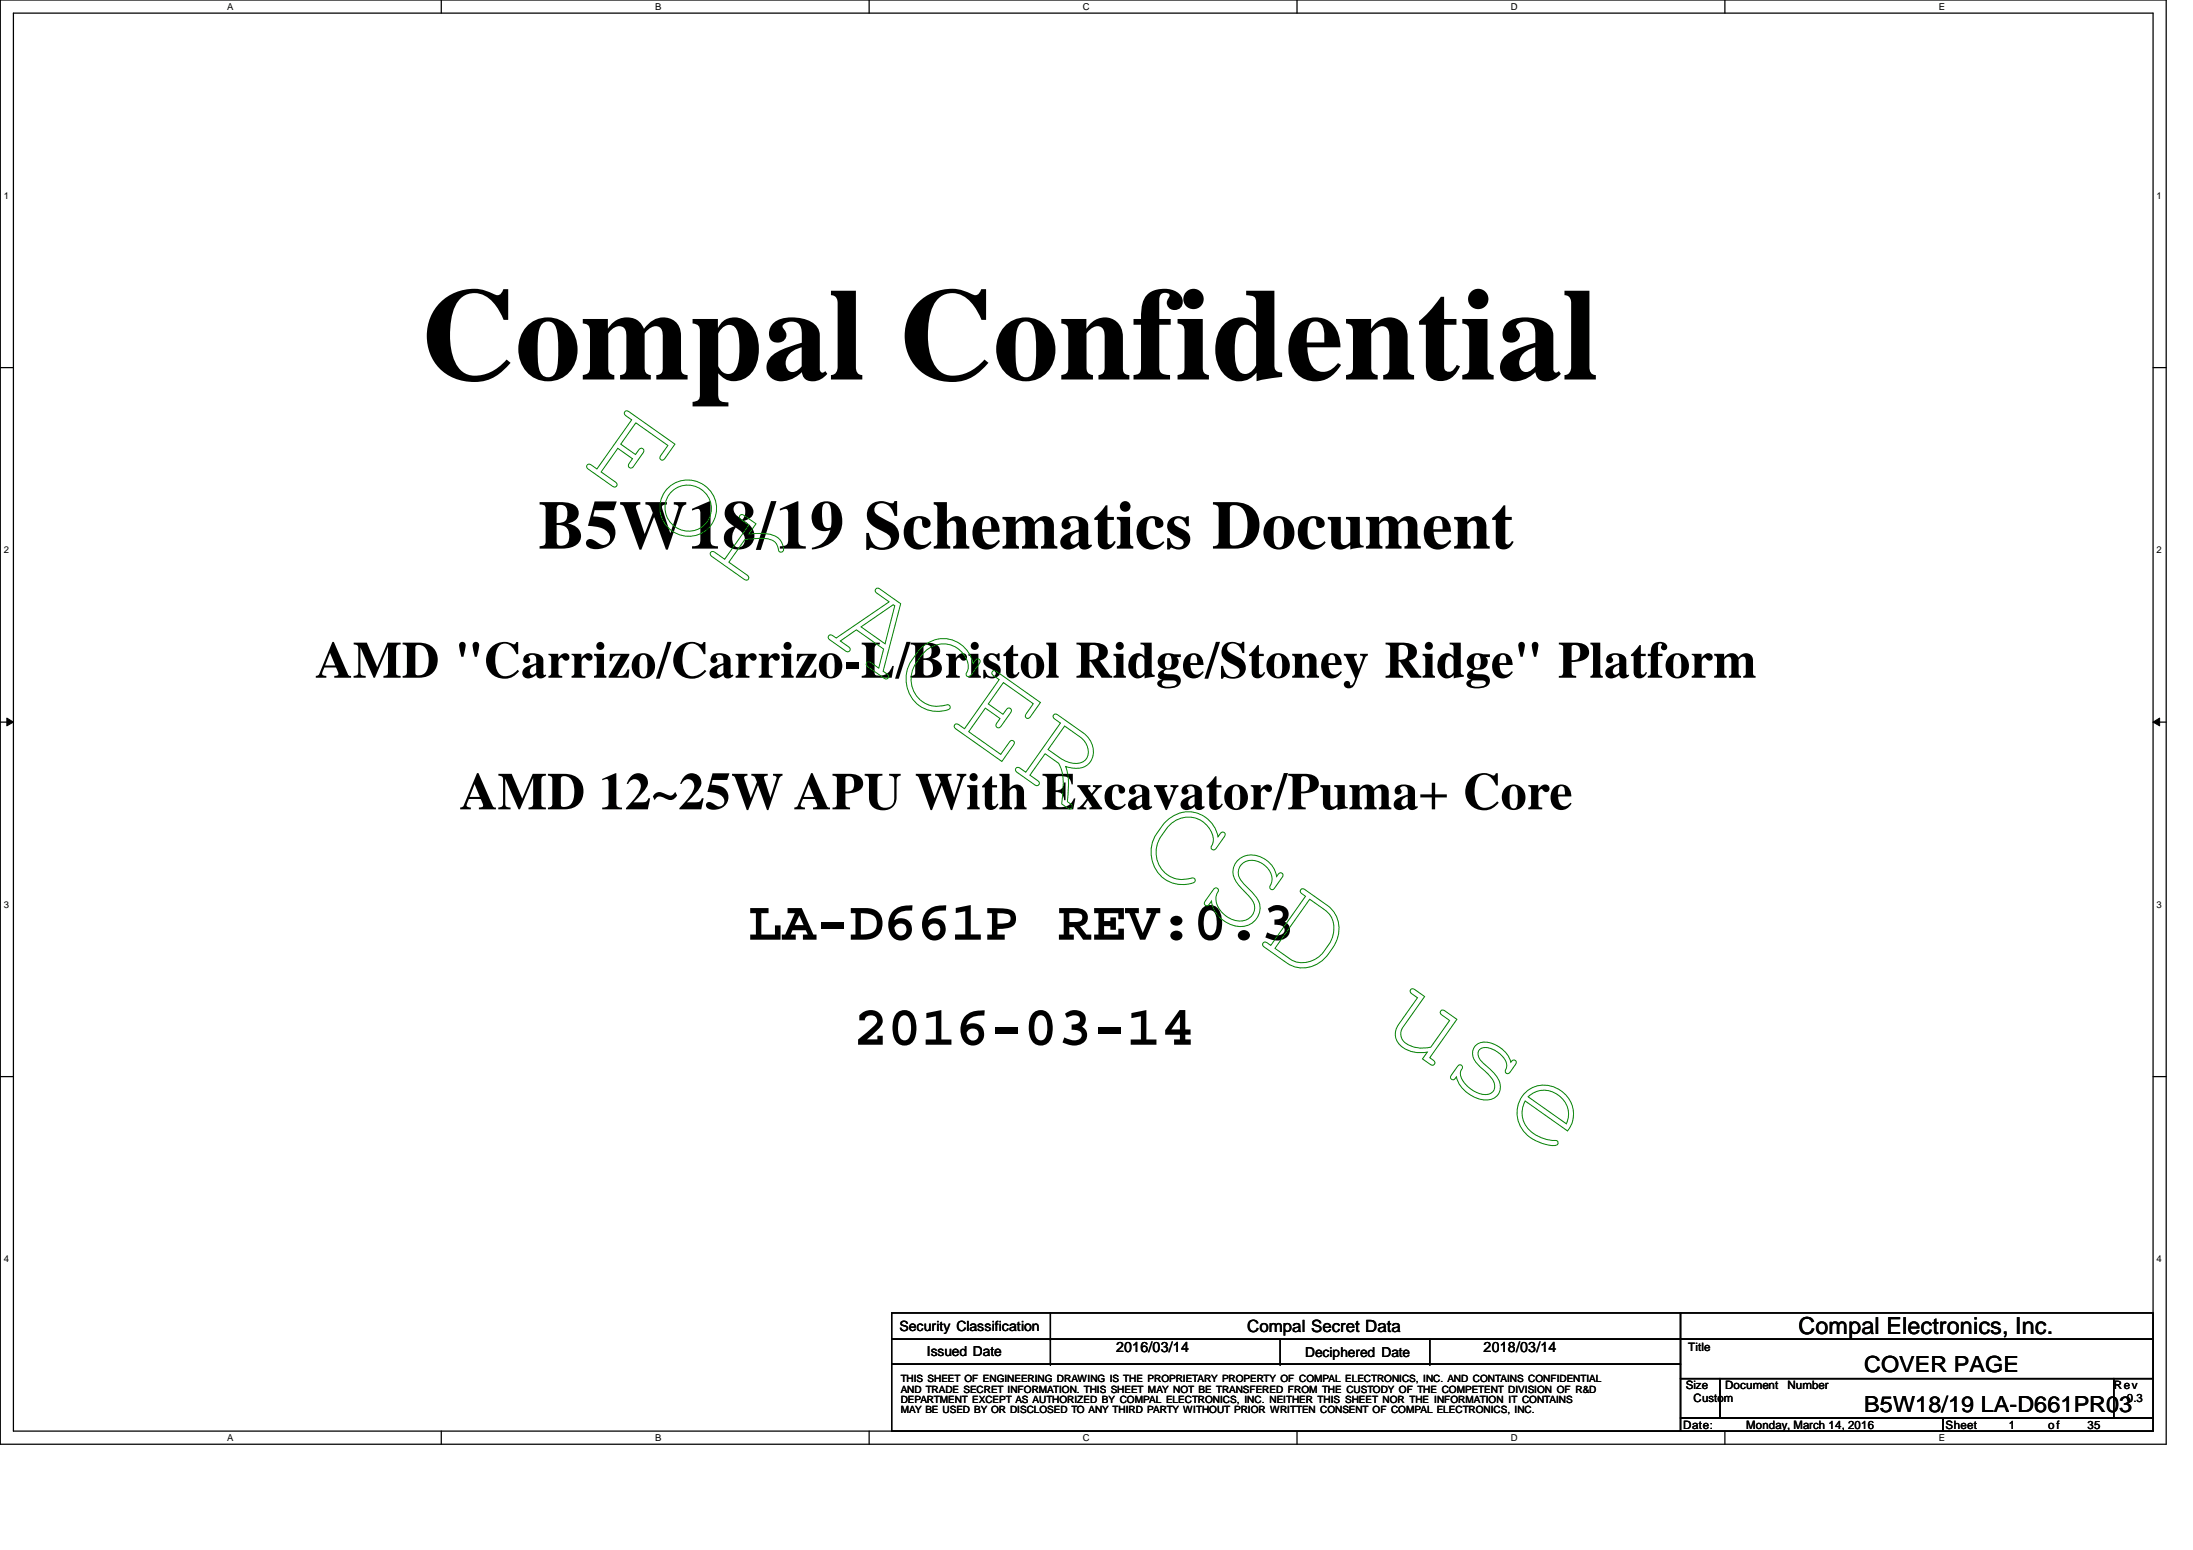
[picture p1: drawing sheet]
<svg xmlns="http://www.w3.org/2000/svg" width="297mm" height="210mm" viewBox="0 0 297 210" stroke-linecap="round" stroke-linejoin="round" font-family="sans-serif">
<path d="M0 0h293.4v195.6h-293.4zM1.8 1.8h289.8v192h-289.8z" fill="none" stroke="#000" stroke-width=".17"/>
<g fill="#fff">
<path d="M30.8 .2h.8v1.4h-.8z"/>
<path d="M30.8 194h.8v1.4h-.8z"/>
</g>
<path d="M59.8 0v1.8M59.8 193.8v1.8" fill="none" stroke="#000" stroke-width=".17"/>
<g fill="#fff">
<path d="M88.7 .2h.8v1.4h-.8z"/>
<path d="M88.7 194h.8v1.4h-.8z"/>
</g>
<path d="M117.7 0v1.8M117.7 193.8v1.8" fill="none" stroke="#000" stroke-width=".17"/>
<g fill="#fff">
<path d="M146.7 .2h.9v1.4h-.9z"/>
<path d="M146.7 194h.9v1.4h-.9z"/>
</g>
<path d="M175.7 0v1.8M175.7 193.8v1.8" fill="none" stroke="#000" stroke-width=".17"/>
<g fill="#fff">
<path d="M204.6 .2h.9v1.4h-.9z"/>
<path d="M204.6 194h.9v1.4h-.9z"/>
</g>
<path d="M233.6 0v1.8M233.6 193.8v1.8" fill="none" stroke="#000" stroke-width=".17"/>
<g fill="#fff">
<path d="M262.6 .2h.8v1.4h-.8z"/>
<path d="M262.6 194h.8v1.4h-.8z"/>
<path d="M.5 25.8h.7v1.4h-.7z"/>
<path d="M292.1 25.8h.7v1.4h-.7z"/>
<path d="M.5 73.8h.7v1.4h-.7z"/>
<path d="M292.1 73.8h.7v1.4h-.7z"/>
</g>
<path d="M0 49.8h1.8M291.6 49.8h1.8" fill="none" stroke="#000" stroke-width=".17"/>
<g fill="#fff">
<path d="M.5 121.8h.7v1.4h-.7z"/>
<path d="M292.1 121.8h.7v1.4h-.7z"/>
</g>
<path d="M0 97.8h1.8M291.6 97.8h1.8" fill="none" stroke="#000" stroke-width=".17"/>
<path d="M.9 97.2l.9 .6-.9 .5zM291.6 97.8l.9-.6v1.1z" fill="#000"/>
<path d="M.9 97.2l.9 .6-.9 .5zM291.6 97.8l.9-.6v1.1z" fill="none" stroke="#000" stroke-width=".14"/>
<g fill="#fff">
<path d="M.5 169.8h.7v1.4h-.7z"/>
<path d="M292.1 169.8h.7v1.4h-.7z"/>
</g>
<g fill="none" stroke="#000" stroke-width=".17">
<path d="M0 145.8h1.8M291.6 145.8h1.8M120.8 177.8h106.8v3.6h-106.8zM142.3 177.8v6.9M227.6 177.8h64v3.6h-64zM120.8 181.4h106.8v3.3h-106.8zM120.8 184.7h106.8v9.1h-106.8zM142.3 181.4h.1M142.3 184.7h.1M173.4 184.7h.1M173.4 181.4v3.3M193.7 184.7h.1"/>
<path d="M193.7 181.4v3.3M227.6 181.4h64v5.3h-64zM227.6 186.7h5.4v5.3h-5.4zM227.6 192h35.6v1.8h-35.6zM233 186.7h53.3v5.3h-53.3zM263.2 192h28.4v1.8h-28.4zM286.3 186.7h5.3v5.3h-5.3z"/>
</g>
<g fill="none" stroke="#008000" stroke-width=".14">
<path d="M84.6 55.8l.2-.1 .4 .1 6.2 4.4-1.3 1.9-.4 .2h-.2l-.1-.4 1.1-1.6-4.4-3-2 2.8 2 1.5 .6-.8a.34 .34 0 0 1 .4 0 .34 .34 0 0 1 .1 .3l-1.6 2.2a.34 .34 0 0 1-.3 0 .34 .34 0 0 1-.2-.3l.6-.9-2-1.4-2.3 3.2 2.1 1.5 .1 .2-.2 .3-.5-.1-3.2-2.3-.2-.3 .2-.3h.2l1 .6 4.7-6.6-1-.8zM90.6 66a3.8 3.8 0 0 1 6.2 1.4 3.8 3.8 0 0 1-3.6 5.2 3.9 3.9 0 0 1-3.5-2.4 3.9 3.9 0 0 1 .9-4.2zM91.1 66.4a3.1 3.1 0 0 1 5 1.2 3.1 3.1 0 0 1-2.7 4.3 3.2 3.2 0 0 1-3.1-1.9 3.2 3.2 0 0 1 .8-3.6zM100.2 69.8l.4-.1 .2 .1 1.6 1.1-1 1.4h.8a4.2 4.2 0 0 1 3.4 .7l.3 .6a.92 .92 0 0 1 0 1.1 .33 .33 0 0 1-.5-.3 1.6 1.6 0 0 0-1.6-1.5h-1.1l-1.8 .2-2.2 3 2.5 1.8 .2 .4-.2 .3-.4-.2-4.4-3-.2-.4 .2-.3h.2l1.6 1 3.2-4.6-1.2-.9zM112.2 86.1l.4-.1 .7 .4 7.1-4.9-1.8-1.3a.34 .34 0 0 1 0-.4 .34 .34 0 0 1 .3-.1l3.1 2.1-2.4 9.1 .7 .5a.34 .34 0 0 1 0 .4 .34 .34 0 0 1-.3 .1l-2.4-1.6-.3-.4 .3-.3h.1l1.3 .9 .7-2.6-3.7-2.6-2.2 1.5 1.3 1 .1 .1-.3 .4-.4-.2-2.1-1.4-.2-.4zM116.6 84.9l4.4-3 .2 .1-1.3 5.2zM124.6 87.9a4.1 4.1 0 0 1 4.2-1.3 4.1 4.1 0 0 1 3 3.3l.4-.6 .2-.1 .3 .2-.1 .5-1.2 1.7h-.4l-.1-.3a2.19 2.19 0 0 0-.3-2.6 3.5 3.5 0 0 0-5.8 .1 4.6 4.6 0 0 0-1.3 3.8 3.6 3.6 0 0 0 4.9 2.8 .33 .33 0 0 1 .3 .3 .33 .33 0 0 1-.2 .4 4.3 4.3 0 0 1-4.4-.9 4.3 4.3 0 0 1-1.3-4.4 8.1 8.1 0 0 1 1.8-2.9zM134.4 91l.2-.2 .4 .1 5.9 4.2-1.3 2-.4 .2-.2-.1-.1-.3 1.1-1.6-4.1-2.9-2 2.9 2 1.4 .4-.6 .4-.2 .3 .2-.1 .4-1.3 1.8-.4 .3-.3-.2v-.2l.6-.9-2-1.4-2.3 3.2 4.3 3.1 1.4-1.9h.4l.1 .2-.1 .4-1.6 2.2-6.2-4.4-.3-.3 .3-.4h.2l.9 .7 4.7-6.7-.9-.7zM142.7 96.8l.2-.1 .4 .1 3.4 2.4a2.79 2.79 0 0 1 .6 4.4 3 3 0 0 1-3 .2l.4 1.5-.1 3.3 .6 .4v.2l-.2 .3-.4-.1-.8-.5 .2-2a5.7 5.7 0 0 0-.6-3.5l-1.8-1.3-2.1 2.9 1.2 .9 .1 .2-.2 .3-.5-.1-2.3-1.7-.3-.4 .3-.3h.2l.9 .7 4.7-6.7-.9-.7zM144.2 98.3l2.1 1.5a2.28 2.28 0 0 1 .8 3 2.38 2.38 0 0 1-3 .2l-2.1-1.5zM157.8 111.4a4.1 4.1 0 0 1 4.2-1.3 4.1 4.1 0 0 1 3 3.2l.4-.6h.2l.3 .2-.1 .4-1.2 1.7h-.4l-.2-.3a2.19 2.19 0 0 0-.2-2.6 3.5 3.5 0 0 0-5.8 .2 4.6 4.6 0 0 0-1.4 3.7 3.6 3.6 0 0 0 5 2.9 .33 .33 0 0 1 .3 .3 .33 .33 0 0 1-.2 .3 4.3 4.3 0 0 1-4.4-.8 4.3 4.3 0 0 1-1.3-4.4 8.1 8.1 0 0 1 1.8-2.9zM167.8 116.3a3.3 3.3 0 0 1 4.6 1.1l.5 1.3 .4-.4 .2-.1 .3 .2-.1 .4-1.2 1.6a.33 .33 0 0 1-.4 0 .33 .33 0 0 1-.1-.3 2.19 2.19 0 0 0-.9-3.1 2.11 2.11 0 0 0-3.3 .6 2.01 2.01 0 0 0 .8 2.3l.9 .9a2.66 2.66 0 0 1 .7 3.6 2.86 2.86 0 0 1-3.8 .6 3.9 3.9 0 0 1-2.3-3l-.5 .6-.1 .1-.4-.3 .1-.4 1.3-1.7a.34 .34 0 0 1 .4 0 .34 .34 0 0 1 .1 .3 2.29 2.29 0 0 0 .6 3.1 2.88 2.88 0 0 0 3.7 .6 1.8 1.8 0 0 0 0-2.8l-1.2-1.3a2.63 2.63 0 0 1-.7-3.4z"/>
<path d="M176.2 120.5l.3-.1 .3 .1 3 2.1a4.1 4.1 0 0 1 .7 5.8 4.8 4.8 0 0 1-4.3 2.7l-1.3-.3-.6-.4-3-2.1-.3-.4 .2-.3h.2l.7 .4 4.7-6.6-.6-.5zM177.4 121.8l2 1.4a3.3 3.3 0 0 1 .6 4.7 4.5 4.5 0 0 1-2.8 2.4 2.96 2.96 0 0 1-2.4-.4l-2.1-1.5zM191.1 134l.3-.1 1.6 1.1-3 4.1a1.61 1.61 0 0 0 .9 2.5 4.3 4.3 0 0 0 2.9 .2l2.6-3.6-1.3-.9v-.4l.4-.1 1.8 1.2-3.6 5.2 .6 .5 .1 .2-.3 .3-.4-.1-1-.7 .6-.9a3.9 3.9 0 0 1-4.1-1.6 2.1 2.1 0 0 1 .2-2.2l2.6-3.6-.9-.7zM200 141.4a2.81 2.81 0 0 1 3.2 .5 3.4 3.4 0 0 1 1.4 1.9 .44 .44 0 0 1 .6-.2l.2 .3-1 1.4h-.4l-.1-.3a1.64 1.64 0 0 0-.6-2.1 2.66 2.66 0 0 0-2.7-.9 1.17 1.17 0 0 0 .2 1.8l.9 .9a3.2 3.2 0 0 1 1.5 2.9 1.86 1.86 0 0 1-2.3 1.3 4.5 4.5 0 0 1-3.6-3.1l-.3 .4a.34 .34 0 0 1-.4 0 .34 .34 0 0 1-.1-.4l.9-1.4 .4-.2 .2 .1a.39 .39 0 0 1-.1 .6 1.55 1.55 0 0 0 .4 1.7 3.8 3.8 0 0 0 3.2 1.6 1.3 1.3 0 0 0 .5-2.3l-1.8-1.7a1.79 1.79 0 0 1-.2-2.8zM206.7 147.9a3.9 3.9 0 0 1 5.1 .1 3.9 3.9 0 0 1 .5 5.2l-5.7-4.1a3.4 3.4 0 0 0 2 4.9 4.9 4.9 0 0 0 2.2 .5 .32 .32 0 0 1 .2 .5 2.12 2.12 0 0 1-1.9-.1 4.5 4.5 0 0 1-3.5-5l.2-.7 .4-.8zM207 148.5a3.2 3.2 0 0 1 4-.2 3.2 3.2 0 0 1 1.2 3.9z"/>
</g>
<text font-size="17.8" x="56.9" y="51.4">Compal Confidential</text>
<text font-size="9.3" x="72.9" y="74.3">B5W18/19 Schematics Document</text>
<g font-size="7.6">
<text x="101.4" y="127.3">LA-D661P</text>
<text x="143.3" y="127.3">REV:0.3</text>
<text x="115.6" y="141.5">2016-03-14</text>
</g>
<text font-size="7.1" x="62.3" y="109.6">AMD 12~25W APU With Excavator/Puma+ Core</text>
<text font-size="7" x="42.7" y="91.8">AMD &quot;Carrizo/Carrizo-L/Bristol Ridge/Stoney Ridge&quot; Platform</text>
<text font-size="3.2" x="243.6" y="180.6">Compal Electronics, Inc.</text>
<g font-size="3">
<text x="252.5" y="185.8">COVER PAGE</text>
<text x="252.5" y="191.2">B5W18/19 LA-D661PR03</text>
</g>
<text font-size="2.3" x="168.9" y="180.4">Compal Secret Data</text>
<g font-size="1.9">
<text x="121.8" y="180.2">Security Classification</text>
<text x="125.6" y="183.6">Issued Date</text>
<text x="151.2" y="183.1">2016/03/14</text>
<text x="176.8" y="183.8">Deciphered Date</text>
<text x="201" y="183.1">2018/03/14</text>
</g>
<g font-size="1.6">
<text x="228.7" y="183">Title</text>
<text x="228.3" y="188.1">Size</text>
<text x="229.4" y="189.9">Custom</text>
<text x="233.7" y="188.1">Document</text>
<text x="242.1" y="188.1">Number</text>
<text x="286.3" y="188.1">Rev</text>
<text x="288.1" y="189.9">0.3</text>
<text x="228" y="193.5">Date:</text>
<text x="236.5" y="193.5">Monday, March 14, 2016</text>
<text x="263.5" y="193.5">Sheet</text>
<text x="272.1" y="193.5">1</text>
<text x="277.4" y="193.5">o f</text>
<text x="282.7" y="193.5">35</text>
</g>
<g font-size="1.4">
<text x="122" y="187.2">THIS SHEET OF ENGINEERING DRAWING IS THE PROPRIETARY PROPERTY OF COMPAL ELECTRONICS, INC. AND CONTAINS CONFIDENTIAL</text>
<text x="122" y="188.6">AND TRADE SECRET INFORMATION. THIS SHEET MAY NOT BE TRANSFERED FROM THE CUSTODY OF THE COMPETENT DIVISION OF R&amp;D</text>
<text x="122" y="190">DEPARTMENT EXCEPT AS AUTHORIZED BY COMPAL ELECTRONICS, INC. NEITHER THIS SHEET NOR THE INFORMATION IT CONTAINS</text>
<text x="122" y="191.4">MAY BE USED BY OR DISCLOSED TO ANY THIRD PARTY WITHOUT PRIOR WRITTEN CONSENT OF COMPAL ELECTRONICS, INC.</text>
</g>
<g font-size="1.3">
<text x="30.8" y="1.3">A</text>
<text x="88.7" y="1.3">B</text>
<text x="146.7" y="1.3">C</text>
<text x="204.6" y="1.3">D</text>
<text x="262.6" y="1.3">E</text>
<text x=".5" y="26.9">1</text>
<text x="292.1" y="26.9">1</text>
<text x=".5" y="74.9">2</text>
<text x="292.1" y="74.9">2</text>
<text x=".5" y="122.9">3</text>
<text x="292.1" y="122.9">3</text>
<text x=".5" y="170.9">4</text>
<text x="292.1" y="170.9">4</text>
<text x="30.8" y="195.1">A</text>
<text x="88.7" y="195.1">B</text>
<text x="146.7" y="195.1">C</text>
<text x="204.6" y="195.1">D</text>
<text x="262.6" y="195.1">E</text>
</g>
</svg>
